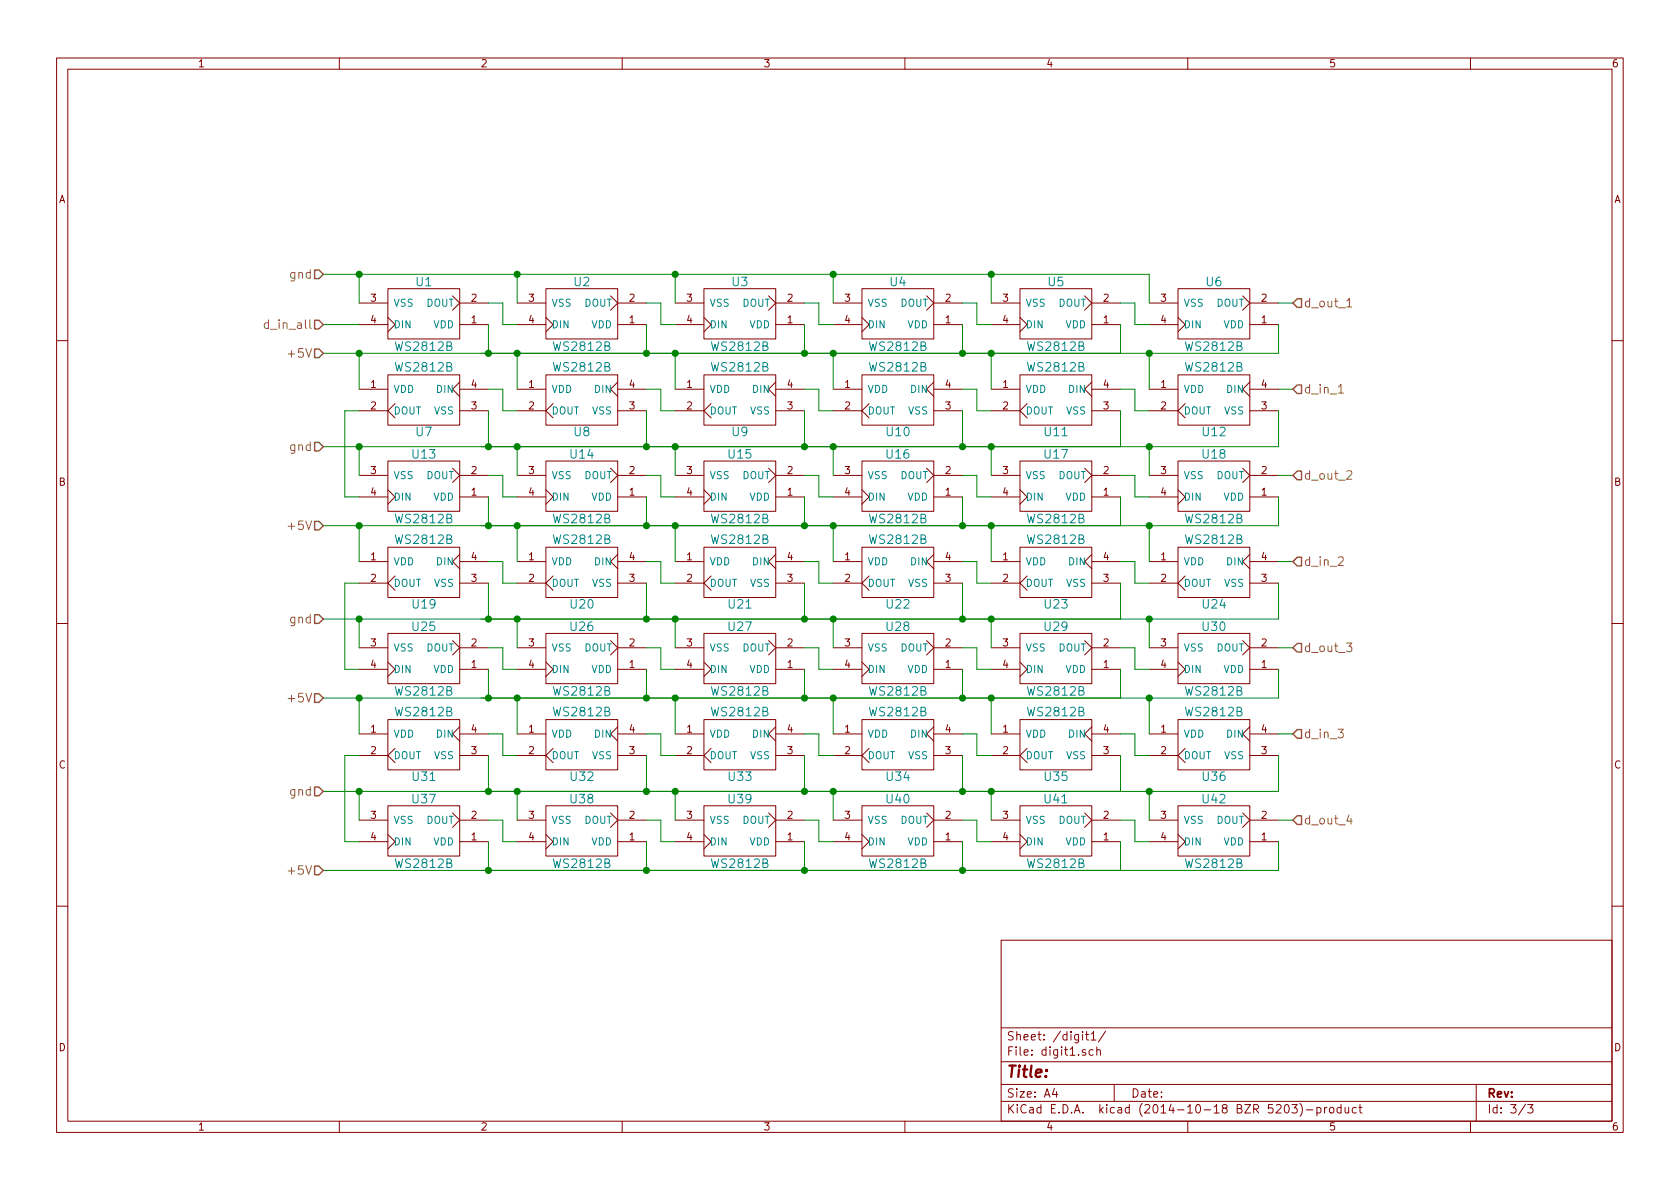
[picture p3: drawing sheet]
EESchema Schematic File Version 2
LIBS:power
LIBS:device
LIBS:transistors
LIBS:conn
LIBS:linear
LIBS:regul
LIBS:74xx
LIBS:cmos4000
LIBS:adc-dac
LIBS:memory
LIBS:xilinx
LIBS:special
LIBS:microcontrollers
LIBS:dsp
LIBS:microchip
LIBS:analog_switches
LIBS:motorola
LIBS:texas
LIBS:intel
LIBS:audio
LIBS:interface
LIBS:digital-audio
LIBS:philips
LIBS:display
LIBS:cypress
LIBS:siliconi
LIBS:opto
LIBS:atmel
LIBS:contrib
LIBS:valves
LIBS:kicadlib
LIBS:rgb_banner-cache
EELAYER 25 0
EELAYER END
$Descr A4 11693 8268
encoding utf-8
Sheet 2 3
Title ""
Date ""
Rev ""
Comp ""
Comment1 ""
Comment2 ""
Comment3 ""
Comment4 ""
$EndDescr
$Comp
L WS2812B U1
U 1 1
P 2950 2200
F 0 "U1" H 2950 1950 60  0000 C CNN
F 1 "WS2812B" H 2950 2400 60  0000 C CNN
F 2 "kicadlib:WS2812B_SMD_5050" H 3250 2050 60  0001 C CNN
F 3 "" H 3250 2050 60  0000 C CNN
	1    2950 2200
	-1   0    0    1   
$EndComp
$Comp
L WS2812B U2
U 1 1
P 4050 2200
F 0 "U2" H 4050 1950 60  0000 C CNN
F 1 "WS2812B" H 4050 2400 60  0000 C CNN
F 2 "kicadlib:WS2812B_SMD_5050" H 4350 2050 60  0001 C CNN
F 3 "" H 4350 2050 60  0000 C CNN
	1    4050 2200
	-1   0    0    1   
$EndComp
$Comp
L WS2812B U3
U 1 1
P 5150 2200
F 0 "U3" H 5150 1950 60  0000 C CNN
F 1 "WS2812B" H 5150 2400 60  0000 C CNN
F 2 "kicadlib:WS2812B_SMD_5050" H 5450 2050 60  0001 C CNN
F 3 "" H 5450 2050 60  0000 C CNN
	1    5150 2200
	-1   0    0    1   
$EndComp
$Comp
L WS2812B U4
U 1 1
P 6250 2200
F 0 "U4" H 6250 1950 60  0000 C CNN
F 1 "WS2812B" H 6250 2400 60  0000 C CNN
F 2 "kicadlib:WS2812B_SMD_5050" H 6550 2050 60  0001 C CNN
F 3 "" H 6550 2050 60  0000 C CNN
	1    6250 2200
	-1   0    0    1   
$EndComp
$Comp
L WS2812B U5
U 1 1
P 7350 2200
F 0 "U5" H 7350 1950 60  0000 C CNN
F 1 "WS2812B" H 7350 2400 60  0000 C CNN
F 2 "kicadlib:WS2812B_SMD_5050" H 7650 2050 60  0001 C CNN
F 3 "" H 7650 2050 60  0000 C CNN
	1    7350 2200
	-1   0    0    1   
$EndComp
$Comp
L WS2812B U11
U 1 1
P 7350 2750
F 0 "U11" H 7350 2500 60  0000 C CNN
F 1 "WS2812B" H 7350 2950 60  0000 C CNN
F 2 "kicadlib:WS2812B_SMD_5050" H 7650 2600 60  0001 C CNN
F 3 "" H 7650 2600 60  0000 C CNN
	1    7350 2750
	1    0    0    -1  
$EndComp
$Comp
L WS2812B U10
U 1 1
P 6250 2750
F 0 "U10" H 6250 2500 60  0000 C CNN
F 1 "WS2812B" H 6250 2950 60  0000 C CNN
F 2 "kicadlib:WS2812B_SMD_5050" H 6550 2600 60  0001 C CNN
F 3 "" H 6550 2600 60  0000 C CNN
	1    6250 2750
	1    0    0    -1  
$EndComp
$Comp
L WS2812B U9
U 1 1
P 5150 2750
F 0 "U9" H 5150 2500 60  0000 C CNN
F 1 "WS2812B" H 5150 2950 60  0000 C CNN
F 2 "kicadlib:WS2812B_SMD_5050" H 5450 2600 60  0001 C CNN
F 3 "" H 5450 2600 60  0000 C CNN
	1    5150 2750
	1    0    0    -1  
$EndComp
$Comp
L WS2812B U8
U 1 1
P 4050 2750
F 0 "U8" H 4050 2500 60  0000 C CNN
F 1 "WS2812B" H 4050 2950 60  0000 C CNN
F 2 "kicadlib:WS2812B_SMD_5050" H 4350 2600 60  0001 C CNN
F 3 "" H 4350 2600 60  0000 C CNN
	1    4050 2750
	1    0    0    -1  
$EndComp
$Comp
L WS2812B U7
U 1 1
P 2950 2750
F 0 "U7" H 2950 2500 60  0000 C CNN
F 1 "WS2812B" H 2950 2950 60  0000 C CNN
F 2 "kicadlib:WS2812B_SMD_5050" H 3250 2600 60  0001 C CNN
F 3 "" H 3250 2600 60  0000 C CNN
	1    2950 2750
	1    0    0    -1  
$EndComp
$Comp
L WS2812B U13
U 1 1
P 2950 3400
F 0 "U13" H 2950 3150 60  0000 C CNN
F 1 "WS2812B" H 2950 3600 60  0000 C CNN
F 2 "kicadlib:WS2812B_SMD_5050" H 3250 3250 60  0001 C CNN
F 3 "" H 3250 3250 60  0000 C CNN
	1    2950 3400
	-1   0    0    1   
$EndComp
$Comp
L WS2812B U14
U 1 1
P 4050 3400
F 0 "U14" H 4050 3150 60  0000 C CNN
F 1 "WS2812B" H 4050 3600 60  0000 C CNN
F 2 "kicadlib:WS2812B_SMD_5050" H 4350 3250 60  0001 C CNN
F 3 "" H 4350 3250 60  0000 C CNN
	1    4050 3400
	-1   0    0    1   
$EndComp
$Comp
L WS2812B U15
U 1 1
P 5150 3400
F 0 "U15" H 5150 3150 60  0000 C CNN
F 1 "WS2812B" H 5150 3600 60  0000 C CNN
F 2 "kicadlib:WS2812B_SMD_5050" H 5450 3250 60  0001 C CNN
F 3 "" H 5450 3250 60  0000 C CNN
	1    5150 3400
	-1   0    0    1   
$EndComp
$Comp
L WS2812B U16
U 1 1
P 6250 3400
F 0 "U16" H 6250 3150 60  0000 C CNN
F 1 "WS2812B" H 6250 3600 60  0000 C CNN
F 2 "kicadlib:WS2812B_SMD_5050" H 6550 3250 60  0001 C CNN
F 3 "" H 6550 3250 60  0000 C CNN
	1    6250 3400
	-1   0    0    1   
$EndComp
$Comp
L WS2812B U17
U 1 1
P 7350 3400
F 0 "U17" H 7350 3150 60  0000 C CNN
F 1 "WS2812B" H 7350 3600 60  0000 C CNN
F 2 "kicadlib:WS2812B_SMD_5050" H 7650 3250 60  0001 C CNN
F 3 "" H 7650 3250 60  0000 C CNN
	1    7350 3400
	-1   0    0    1   
$EndComp
$Comp
L WS2812B U23
U 1 1
P 7350 3950
F 0 "U23" H 7350 3700 60  0000 C CNN
F 1 "WS2812B" H 7350 4150 60  0000 C CNN
F 2 "kicadlib:WS2812B_SMD_5050" H 7650 3800 60  0001 C CNN
F 3 "" H 7650 3800 60  0000 C CNN
	1    7350 3950
	1    0    0    -1  
$EndComp
$Comp
L WS2812B U22
U 1 1
P 6250 3950
F 0 "U22" H 6250 3700 60  0000 C CNN
F 1 "WS2812B" H 6250 4150 60  0000 C CNN
F 2 "kicadlib:WS2812B_SMD_5050" H 6550 3800 60  0001 C CNN
F 3 "" H 6550 3800 60  0000 C CNN
	1    6250 3950
	1    0    0    -1  
$EndComp
$Comp
L WS2812B U21
U 1 1
P 5150 3950
F 0 "U21" H 5150 3700 60  0000 C CNN
F 1 "WS2812B" H 5150 4150 60  0000 C CNN
F 2 "kicadlib:WS2812B_SMD_5050" H 5450 3800 60  0001 C CNN
F 3 "" H 5450 3800 60  0000 C CNN
	1    5150 3950
	1    0    0    -1  
$EndComp
$Comp
L WS2812B U20
U 1 1
P 4050 3950
F 0 "U20" H 4050 3700 60  0000 C CNN
F 1 "WS2812B" H 4050 4150 60  0000 C CNN
F 2 "kicadlib:WS2812B_SMD_5050" H 4350 3800 60  0001 C CNN
F 3 "" H 4350 3800 60  0000 C CNN
	1    4050 3950
	1    0    0    -1  
$EndComp
$Comp
L WS2812B U19
U 1 1
P 2950 3950
F 0 "U19" H 2950 3700 60  0000 C CNN
F 1 "WS2812B" H 2950 4150 60  0000 C CNN
F 2 "kicadlib:WS2812B_SMD_5050" H 3250 3800 60  0001 C CNN
F 3 "" H 3250 3800 60  0000 C CNN
	1    2950 3950
	1    0    0    -1  
$EndComp
$Comp
L WS2812B U25
U 1 1
P 2950 4600
F 0 "U25" H 2950 4350 60  0000 C CNN
F 1 "WS2812B" H 2950 4800 60  0000 C CNN
F 2 "kicadlib:WS2812B_SMD_5050" H 3250 4450 60  0001 C CNN
F 3 "" H 3250 4450 60  0000 C CNN
	1    2950 4600
	-1   0    0    1   
$EndComp
$Comp
L WS2812B U26
U 1 1
P 4050 4600
F 0 "U26" H 4050 4350 60  0000 C CNN
F 1 "WS2812B" H 4050 4800 60  0000 C CNN
F 2 "kicadlib:WS2812B_SMD_5050" H 4350 4450 60  0001 C CNN
F 3 "" H 4350 4450 60  0000 C CNN
	1    4050 4600
	-1   0    0    1   
$EndComp
$Comp
L WS2812B U27
U 1 1
P 5150 4600
F 0 "U27" H 5150 4350 60  0000 C CNN
F 1 "WS2812B" H 5150 4800 60  0000 C CNN
F 2 "kicadlib:WS2812B_SMD_5050" H 5450 4450 60  0001 C CNN
F 3 "" H 5450 4450 60  0000 C CNN
	1    5150 4600
	-1   0    0    1   
$EndComp
$Comp
L WS2812B U28
U 1 1
P 6250 4600
F 0 "U28" H 6250 4350 60  0000 C CNN
F 1 "WS2812B" H 6250 4800 60  0000 C CNN
F 2 "kicadlib:WS2812B_SMD_5050" H 6550 4450 60  0001 C CNN
F 3 "" H 6550 4450 60  0000 C CNN
	1    6250 4600
	-1   0    0    1   
$EndComp
$Comp
L WS2812B U29
U 1 1
P 7350 4600
F 0 "U29" H 7350 4350 60  0000 C CNN
F 1 "WS2812B" H 7350 4800 60  0000 C CNN
F 2 "kicadlib:WS2812B_SMD_5050" H 7650 4450 60  0001 C CNN
F 3 "" H 7650 4450 60  0000 C CNN
	1    7350 4600
	-1   0    0    1   
$EndComp
$Comp
L WS2812B U35
U 1 1
P 7350 5150
F 0 "U35" H 7350 4900 60  0000 C CNN
F 1 "WS2812B" H 7350 5350 60  0000 C CNN
F 2 "kicadlib:WS2812B_SMD_5050" H 7650 5000 60  0001 C CNN
F 3 "" H 7650 5000 60  0000 C CNN
	1    7350 5150
	1    0    0    -1  
$EndComp
$Comp
L WS2812B U34
U 1 1
P 6250 5150
F 0 "U34" H 6250 4900 60  0000 C CNN
F 1 "WS2812B" H 6250 5350 60  0000 C CNN
F 2 "kicadlib:WS2812B_SMD_5050" H 6550 5000 60  0001 C CNN
F 3 "" H 6550 5000 60  0000 C CNN
	1    6250 5150
	1    0    0    -1  
$EndComp
$Comp
L WS2812B U33
U 1 1
P 5150 5150
F 0 "U33" H 5150 4900 60  0000 C CNN
F 1 "WS2812B" H 5150 5350 60  0000 C CNN
F 2 "kicadlib:WS2812B_SMD_5050" H 5450 5000 60  0001 C CNN
F 3 "" H 5450 5000 60  0000 C CNN
	1    5150 5150
	1    0    0    -1  
$EndComp
$Comp
L WS2812B U32
U 1 1
P 4050 5150
F 0 "U32" H 4050 4900 60  0000 C CNN
F 1 "WS2812B" H 4050 5350 60  0000 C CNN
F 2 "kicadlib:WS2812B_SMD_5050" H 4350 5000 60  0001 C CNN
F 3 "" H 4350 5000 60  0000 C CNN
	1    4050 5150
	1    0    0    -1  
$EndComp
$Comp
L WS2812B U31
U 1 1
P 2950 5150
F 0 "U31" H 2950 4900 60  0000 C CNN
F 1 "WS2812B" H 2950 5350 60  0000 C CNN
F 2 "kicadlib:WS2812B_SMD_5050" H 3250 5000 60  0001 C CNN
F 3 "" H 3250 5000 60  0000 C CNN
	1    2950 5150
	1    0    0    -1  
$EndComp
$Comp
L WS2812B U37
U 1 1
P 2950 5800
F 0 "U37" H 2950 5550 60  0000 C CNN
F 1 "WS2812B" H 2950 6000 60  0000 C CNN
F 2 "kicadlib:WS2812B_SMD_5050" H 3250 5650 60  0001 C CNN
F 3 "" H 3250 5650 60  0000 C CNN
	1    2950 5800
	-1   0    0    1   
$EndComp
$Comp
L WS2812B U38
U 1 1
P 4050 5800
F 0 "U38" H 4050 5550 60  0000 C CNN
F 1 "WS2812B" H 4050 6000 60  0000 C CNN
F 2 "kicadlib:WS2812B_SMD_5050" H 4350 5650 60  0001 C CNN
F 3 "" H 4350 5650 60  0000 C CNN
	1    4050 5800
	-1   0    0    1   
$EndComp
$Comp
L WS2812B U39
U 1 1
P 5150 5800
F 0 "U39" H 5150 5550 60  0000 C CNN
F 1 "WS2812B" H 5150 6000 60  0000 C CNN
F 2 "kicadlib:WS2812B_SMD_5050" H 5450 5650 60  0001 C CNN
F 3 "" H 5450 5650 60  0000 C CNN
	1    5150 5800
	-1   0    0    1   
$EndComp
$Comp
L WS2812B U40
U 1 1
P 6250 5800
F 0 "U40" H 6250 5550 60  0000 C CNN
F 1 "WS2812B" H 6250 6000 60  0000 C CNN
F 2 "kicadlib:WS2812B_SMD_5050" H 6550 5650 60  0001 C CNN
F 3 "" H 6550 5650 60  0000 C CNN
	1    6250 5800
	-1   0    0    1   
$EndComp
$Comp
L WS2812B U41
U 1 1
P 7350 5800
F 0 "U41" H 7350 5550 60  0000 C CNN
F 1 "WS2812B" H 7350 6000 60  0000 C CNN
F 2 "kicadlib:WS2812B_SMD_5050" H 7650 5650 60  0001 C CNN
F 3 "" H 7650 5650 60  0000 C CNN
	1    7350 5800
	-1   0    0    1   
$EndComp
$Comp
L WS2812B U6
U 1 1
P 8450 2200
F 0 "U6" H 8450 1950 60  0000 C CNN
F 1 "WS2812B" H 8450 2400 60  0000 C CNN
F 2 "kicadlib:WS2812B_SMD_5050" H 8750 2050 60  0001 C CNN
F 3 "" H 8750 2050 60  0000 C CNN
	1    8450 2200
	-1   0    0    1   
$EndComp
$Comp
L WS2812B U18
U 1 1
P 8450 3400
F 0 "U18" H 8450 3150 60  0000 C CNN
F 1 "WS2812B" H 8450 3600 60  0000 C CNN
F 2 "kicadlib:WS2812B_SMD_5050" H 8750 3250 60  0001 C CNN
F 3 "" H 8750 3250 60  0000 C CNN
	1    8450 3400
	-1   0    0    1   
$EndComp
$Comp
L WS2812B U24
U 1 1
P 8450 3950
F 0 "U24" H 8450 3700 60  0000 C CNN
F 1 "WS2812B" H 8450 4150 60  0000 C CNN
F 2 "kicadlib:WS2812B_SMD_5050" H 8750 3800 60  0001 C CNN
F 3 "" H 8750 3800 60  0000 C CNN
	1    8450 3950
	1    0    0    -1  
$EndComp
$Comp
L WS2812B U30
U 1 1
P 8450 4600
F 0 "U30" H 8450 4350 60  0000 C CNN
F 1 "WS2812B" H 8450 4800 60  0000 C CNN
F 2 "kicadlib:WS2812B_SMD_5050" H 8750 4450 60  0001 C CNN
F 3 "" H 8750 4450 60  0000 C CNN
	1    8450 4600
	-1   0    0    1   
$EndComp
$Comp
L WS2812B U36
U 1 1
P 8450 5150
F 0 "U36" H 8450 4900 60  0000 C CNN
F 1 "WS2812B" H 8450 5350 60  0000 C CNN
F 2 "kicadlib:WS2812B_SMD_5050" H 8750 5000 60  0001 C CNN
F 3 "" H 8750 5000 60  0000 C CNN
	1    8450 5150
	1    0    0    -1  
$EndComp
$Comp
L WS2812B U42
U 1 1
P 8450 5800
F 0 "U42" H 8450 5550 60  0000 C CNN
F 1 "WS2812B" H 8450 6000 60  0000 C CNN
F 2 "kicadlib:WS2812B_SMD_5050" H 8750 5650 60  0001 C CNN
F 3 "" H 8750 5650 60  0000 C CNN
	1    8450 5800
	-1   0    0    1   
$EndComp
Connection ~ 8000 3100
Wire Wire Line
	8000 3300 8000 3100
Wire Wire Line
	7900 3300 7800 3300
Wire Wire Line
	7900 3450 7900 3300
Wire Wire Line
	8000 3450 7900 3450
Wire Wire Line
	9000 3300 8900 3300
Wire Wire Line
	8900 3900 9000 3900
Connection ~ 8000 3650
Wire Wire Line
	8000 3900 8000 3650
Wire Wire Line
	7900 3900 7800 3900
Wire Wire Line
	7900 4050 7900 3900
Wire Wire Line
	8000 4050 7900 4050
Connection ~ 8000 4300
Wire Wire Line
	8000 4500 8000 4300
Wire Wire Line
	7900 4500 7800 4500
Wire Wire Line
	7900 4650 7900 4500
Wire Wire Line
	8000 4650 7900 4650
Wire Wire Line
	9000 4500 8900 4500
Wire Wire Line
	8900 5100 9000 5100
Connection ~ 8000 4850
Wire Wire Line
	8000 5100 8000 4850
Wire Wire Line
	7900 5100 7800 5100
Wire Wire Line
	7900 5250 7900 5100
Wire Wire Line
	8000 5250 7900 5250
Wire Wire Line
	8900 5700 9000 5700
Connection ~ 8000 5500
Wire Wire Line
	8000 5700 8000 5500
Wire Wire Line
	7900 5850 8000 5850
Wire Wire Line
	7900 5700 7900 5850
Wire Wire Line
	7800 5700 7900 5700
Wire Wire Line
	3350 5500 8900 5500
Wire Wire Line
	8900 6050 8900 5850
Wire Wire Line
	3350 6050 8900 6050
Wire Wire Line
	8900 5500 8900 5250
Wire Wire Line
	3350 4300 8900 4300
Wire Wire Line
	3350 4850 8900 4850
Wire Wire Line
	3350 3100 8900 3100
Wire Wire Line
	3350 3650 8900 3650
Wire Wire Line
	3350 2450 8900 2450
Wire Wire Line
	2400 4050 2500 4050
Wire Wire Line
	2400 4650 2400 4050
Wire Wire Line
	2500 4650 2400 4650
Wire Wire Line
	2400 5250 2500 5250
Wire Wire Line
	2400 5850 2400 5250
Wire Wire Line
	2500 5850 2400 5850
Wire Wire Line
	2400 3450 2500 3450
Wire Wire Line
	2400 2850 2400 3450
Wire Wire Line
	2500 2850 2400 2850
Connection ~ 6900 3100
Connection ~ 6900 4300
Connection ~ 6900 5500
Connection ~ 5800 5500
Wire Wire Line
	6900 5500 6900 5700
Connection ~ 4700 5500
Wire Wire Line
	5800 5500 5800 5700
Connection ~ 3600 5500
Wire Wire Line
	4700 5500 4700 5700
Connection ~ 2500 5500
Wire Wire Line
	3600 5500 3600 5700
Wire Wire Line
	2250 5500 7800 5500
Wire Wire Line
	2500 5700 2500 5500
Connection ~ 6700 6050
Wire Wire Line
	7800 6050 7800 5850
Connection ~ 5600 6050
Wire Wire Line
	6700 6050 6700 5850
Connection ~ 4500 6050
Wire Wire Line
	5600 6050 5600 5850
Connection ~ 3400 6050
Wire Wire Line
	4500 6050 4500 5850
Wire Wire Line
	3400 6050 3400 5850
Wire Wire Line
	2250 6050 7800 6050
Wire Wire Line
	6800 5850 6900 5850
Wire Wire Line
	6800 5700 6800 5850
Wire Wire Line
	6800 5700 6700 5700
Wire Wire Line
	5700 5850 5800 5850
Wire Wire Line
	5700 5700 5700 5850
Wire Wire Line
	5600 5700 5700 5700
Wire Wire Line
	4600 5850 4700 5850
Wire Wire Line
	4600 5700 4600 5850
Wire Wire Line
	4500 5700 4600 5700
Wire Wire Line
	3500 5850 3600 5850
Wire Wire Line
	3500 5700 3500 5850
Wire Wire Line
	3400 5700 3500 5700
Connection ~ 3600 4850
Wire Wire Line
	3600 5100 3600 4850
Connection ~ 4700 4850
Wire Wire Line
	4700 5100 4700 4850
Connection ~ 5800 4850
Wire Wire Line
	5800 5100 5800 4850
Connection ~ 6900 4850
Wire Wire Line
	6900 5100 6900 4850
Connection ~ 6700 5500
Wire Wire Line
	7800 5500 7800 5250
Connection ~ 5600 5500
Wire Wire Line
	6700 5500 6700 5250
Connection ~ 4500 5500
Wire Wire Line
	5600 5500 5600 5250
Connection ~ 3400 5500
Wire Wire Line
	4500 5500 4500 5250
Wire Wire Line
	6800 5250 6900 5250
Wire Wire Line
	6800 5100 6800 5250
Wire Wire Line
	6700 5100 6800 5100
Wire Wire Line
	5700 5250 5800 5250
Wire Wire Line
	5700 5100 5700 5250
Wire Wire Line
	5600 5100 5700 5100
Wire Wire Line
	4600 5250 4700 5250
Wire Wire Line
	4600 5100 4600 5250
Wire Wire Line
	4500 5100 4600 5100
Wire Wire Line
	3500 5250 3600 5250
Wire Wire Line
	3500 5100 3500 5250
Wire Wire Line
	3400 5100 3500 5100
Wire Wire Line
	3400 5500 3400 5250
Connection ~ 2500 4850
Wire Wire Line
	2500 5100 2500 4850
Connection ~ 5800 4300
Wire Wire Line
	6900 4300 6900 4500
Connection ~ 4700 4300
Wire Wire Line
	5800 4300 5800 4500
Connection ~ 3600 4300
Wire Wire Line
	4700 4300 4700 4500
Connection ~ 2500 4300
Wire Wire Line
	3600 4300 3600 4500
Wire Wire Line
	2250 4300 7800 4300
Wire Wire Line
	2500 4500 2500 4300
Connection ~ 6700 4850
Wire Wire Line
	7800 4850 7800 4650
Connection ~ 5600 4850
Wire Wire Line
	6700 4850 6700 4650
Connection ~ 4500 4850
Wire Wire Line
	5600 4850 5600 4650
Connection ~ 3400 4850
Wire Wire Line
	4500 4850 4500 4650
Wire Wire Line
	3400 4850 3400 4650
Wire Wire Line
	2250 4850 7800 4850
Wire Wire Line
	6800 4650 6900 4650
Wire Wire Line
	6800 4500 6800 4650
Wire Wire Line
	6800 4500 6700 4500
Wire Wire Line
	5700 4650 5800 4650
Wire Wire Line
	5700 4500 5700 4650
Wire Wire Line
	5600 4500 5700 4500
Wire Wire Line
	4600 4650 4700 4650
Wire Wire Line
	4600 4500 4600 4650
Wire Wire Line
	4500 4500 4600 4500
Wire Wire Line
	3500 4650 3600 4650
Wire Wire Line
	3500 4500 3500 4650
Wire Wire Line
	3400 4500 3500 4500
Connection ~ 3600 3650
Wire Wire Line
	3600 3900 3600 3650
Connection ~ 4700 3650
Wire Wire Line
	4700 3900 4700 3650
Connection ~ 5800 3650
Wire Wire Line
	5800 3900 5800 3650
Connection ~ 6900 3650
Wire Wire Line
	6900 3900 6900 3650
Connection ~ 6700 4300
Wire Wire Line
	7800 4300 7800 4050
Connection ~ 5600 4300
Wire Wire Line
	6700 4300 6700 4050
Connection ~ 4500 4300
Wire Wire Line
	5600 4300 5600 4050
Connection ~ 3400 4300
Wire Wire Line
	4500 4300 4500 4050
Wire Wire Line
	6800 4050 6900 4050
Wire Wire Line
	6800 3900 6800 4050
Wire Wire Line
	6700 3900 6800 3900
Wire Wire Line
	5700 4050 5800 4050
Wire Wire Line
	5700 3900 5700 4050
Wire Wire Line
	5600 3900 5700 3900
Wire Wire Line
	4600 4050 4700 4050
Wire Wire Line
	4600 3900 4600 4050
Wire Wire Line
	4500 3900 4600 3900
Wire Wire Line
	3500 4050 3600 4050
Wire Wire Line
	3500 3900 3500 4050
Wire Wire Line
	3400 3900 3500 3900
Wire Wire Line
	3400 4300 3400 4050
Connection ~ 2500 3650
Wire Wire Line
	2500 3900 2500 3650
Connection ~ 5800 3100
Wire Wire Line
	6900 3100 6900 3300
Connection ~ 4700 3100
Wire Wire Line
	5800 3100 5800 3300
Connection ~ 3600 3100
Wire Wire Line
	4700 3100 4700 3300
Connection ~ 2500 3100
Wire Wire Line
	3600 3100 3600 3300
Wire Wire Line
	2250 3100 7800 3100
Wire Wire Line
	2500 3300 2500 3100
Connection ~ 6700 3650
Wire Wire Line
	7800 3650 7800 3450
Connection ~ 5600 3650
Wire Wire Line
	6700 3650 6700 3450
Connection ~ 4500 3650
Wire Wire Line
	5600 3650 5600 3450
Connection ~ 3400 3650
Wire Wire Line
	4500 3650 4500 3450
Wire Wire Line
	3400 3650 3400 3450
Wire Wire Line
	2250 3650 7800 3650
Wire Wire Line
	6800 3450 6900 3450
Wire Wire Line
	6800 3300 6800 3450
Wire Wire Line
	6800 3300 6700 3300
Wire Wire Line
	5700 3450 5800 3450
Wire Wire Line
	5700 3300 5700 3450
Wire Wire Line
	5600 3300 5700 3300
Wire Wire Line
	4600 3450 4700 3450
Wire Wire Line
	4600 3300 4600 3450
Wire Wire Line
	4500 3300 4600 3300
Wire Wire Line
	3500 3450 3600 3450
Wire Wire Line
	3500 3300 3500 3450
Wire Wire Line
	3400 3300 3500 3300
Connection ~ 3600 2450
Wire Wire Line
	3600 2700 3600 2450
Connection ~ 4700 2450
Wire Wire Line
	4700 2700 4700 2450
Connection ~ 5800 2450
Wire Wire Line
	5800 2700 5800 2450
Connection ~ 6900 2450
Wire Wire Line
	6900 2700 6900 2450
Connection ~ 6700 3100
Wire Wire Line
	7800 3100 7800 2850
Connection ~ 5600 3100
Wire Wire Line
	6700 3100 6700 2850
Connection ~ 4500 3100
Wire Wire Line
	5600 3100 5600 2850
Connection ~ 3400 3100
Wire Wire Line
	4500 3100 4500 2850
Wire Wire Line
	6800 2850 6900 2850
Wire Wire Line
	6800 2700 6800 2850
Wire Wire Line
	6700 2700 6800 2700
Wire Wire Line
	5700 2850 5800 2850
Wire Wire Line
	5700 2700 5700 2850
Wire Wire Line
	5600 2700 5700 2700
Wire Wire Line
	4600 2850 4700 2850
Wire Wire Line
	4600 2700 4600 2850
Wire Wire Line
	4500 2700 4600 2700
Wire Wire Line
	3500 2850 3600 2850
Wire Wire Line
	3500 2700 3500 2850
Wire Wire Line
	3400 2700 3500 2700
Wire Wire Line
	3400 3100 3400 2850
Connection ~ 2500 2450
Wire Wire Line
	2500 2700 2500 2450
Connection ~ 5800 1900
Wire Wire Line
	6900 1900 6900 2100
Connection ~ 4700 1900
Wire Wire Line
	5800 1900 5800 2100
Connection ~ 3600 1900
Wire Wire Line
	4700 1900 4700 2100
Connection ~ 2500 1900
Wire Wire Line
	3600 1900 3600 2100
Wire Wire Line
	2250 1900 8000 1900
Wire Wire Line
	2500 2100 2500 1900
Connection ~ 6700 2450
Wire Wire Line
	7800 2450 7800 2250
Connection ~ 5600 2450
Wire Wire Line
	6700 2450 6700 2250
Connection ~ 4500 2450
Wire Wire Line
	5600 2450 5600 2250
Connection ~ 3400 2450
Wire Wire Line
	4500 2450 4500 2250
Wire Wire Line
	3400 2450 3400 2250
Wire Wire Line
	2250 2450 7800 2450
Wire Wire Line
	6800 2250 6900 2250
Wire Wire Line
	6800 2100 6800 2250
Wire Wire Line
	6800 2100 6700 2100
Wire Wire Line
	5700 2250 5800 2250
Wire Wire Line
	5700 2100 5700 2250
Wire Wire Line
	5600 2100 5700 2100
Wire Wire Line
	4600 2250 4700 2250
Wire Wire Line
	4600 2100 4600 2250
Wire Wire Line
	4500 2100 4600 2100
Wire Wire Line
	3500 2250 3600 2250
Wire Wire Line
	3500 2100 3500 2250
Wire Wire Line
	3400 2100 3500 2100
Wire Wire Line
	2250 2250 2500 2250
Wire Wire Line
	7800 2100 7900 2100
Wire Wire Line
	7900 2100 7900 2250
Wire Wire Line
	7900 2250 8000 2250
Wire Wire Line
	8000 1900 8000 2100
Connection ~ 6900 1900
Wire Wire Line
	8900 2100 9000 2100
Wire Wire Line
	9000 2700 8900 2700
Wire Wire Line
	8000 2850 7900 2850
Wire Wire Line
	7900 2850 7900 2700
Wire Wire Line
	7900 2700 7800 2700
Wire Wire Line
	8000 2700 8000 2450
Connection ~ 8000 2450
Text HLabel 2250 1900 0    60   Input ~ 0
gnd
Text HLabel 2250 2250 0    60   Input ~ 0
d_in_all
Text HLabel 2250 2450 0    60   Input ~ 0
+5V
Text HLabel 2250 3650 0    60   Input ~ 0
+5V
Text HLabel 2250 4850 0    60   Input ~ 0
+5V
Text HLabel 2250 6050 0    60   Input ~ 0
+5V
Text HLabel 2250 3100 0    60   Input ~ 0
gnd
Text HLabel 2250 4300 0    60   Input ~ 0
gnd
Text HLabel 2250 5500 0    60   Input ~ 0
gnd
$Comp
L WS2812B U12
U 1 1
P 8450 2750
F 0 "U12" H 8450 2500 60  0000 C CNN
F 1 "WS2812B" H 8450 2950 60  0000 C CNN
F 2 "kicadlib:WS2812B_SMD_5050" H 8750 2600 60  0001 C CNN
F 3 "" H 8750 2600 60  0000 C CNN
	1    8450 2750
	1    0    0    -1  
$EndComp
Text HLabel 9000 4500 2    60   Input ~ 0
d_out_3
Text HLabel 9000 5700 2    60   Input ~ 0
d_out_4
Text HLabel 9000 5100 2    60   Input ~ 0
d_in_3
Text HLabel 9000 3900 2    60   Input ~ 0
d_in_2
Text HLabel 9000 3300 2    60   Input ~ 0
d_out_2
Text HLabel 9000 2700 2    60   Input ~ 0
d_in_1
Text HLabel 9000 2100 2    60   Input ~ 0
d_out_1
Wire Wire Line
	8900 2450 8900 2250
Wire Wire Line
	8900 3100 8900 2850
Wire Wire Line
	8900 3650 8900 3450
Wire Wire Line
	8900 4300 8900 4050
Wire Wire Line
	8900 4850 8900 4650
$EndSCHEMATC
